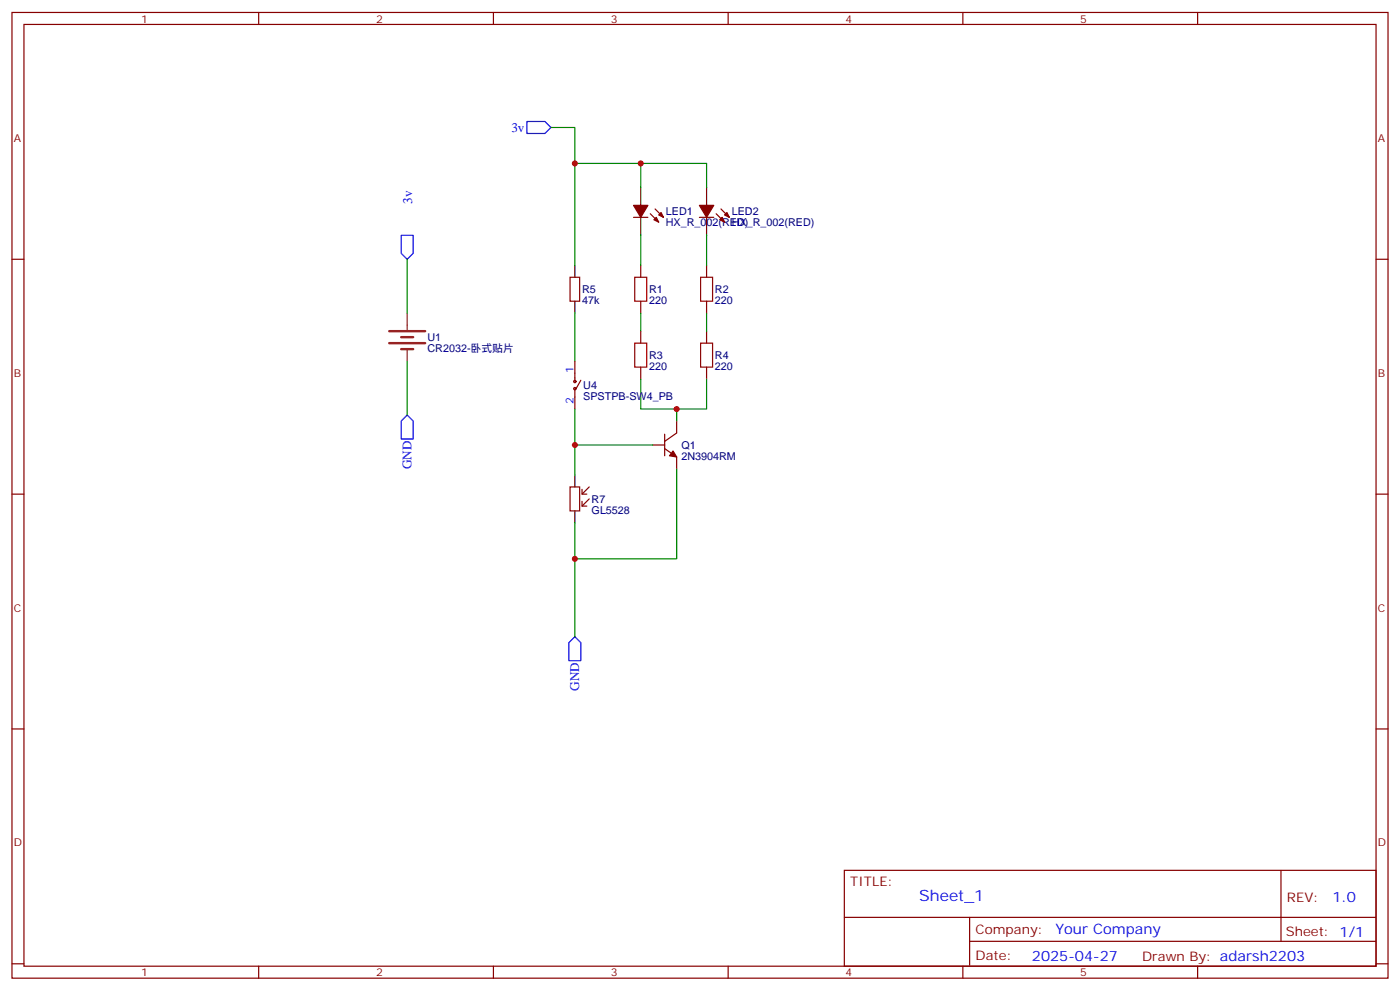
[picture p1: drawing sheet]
<svg xmlns="http://www.w3.org/2000/svg" width="412mm" height="292mm" viewBox="0 0 412 292" stroke-linecap="round" stroke-linejoin="round" font-family="sans-serif">
<g fill="none" stroke="#870000" stroke-width=".35">
<path d="M3.5 3.7h405.4v284.3h-405.4zM7.1 7.2h398.2v277.3h-398.2zM76.2 3.7v3.5M145.3 3.7v3.5M214.5 3.7v3.5M283.6 3.7v3.5M352.8 3.7v3.5M3.5 76.3h3.6M186.6 64h4.3M188.7 78.1v3.5M191.6 62.9l2.4 2.5M193 61.5l2.4 2.5"/>
<path d="M206 64h4.3M208.1 78.1v3.5M211 62.9l2.4 2.5M212.4 61.5l2.4 2.5M405.3 76.3h3.6M167.9 81.6h2.8v7.1h-2.8zM188.7 88.7v3.5M188.7 97.5v3.5M208.1 88.7v3.5M208.1 97.5v3.5M169.3 106.3v6M169.3 114.4v6"/>
<path d="M171.1 112l-1.4 2.4M188.7 108.1v3.5M208.1 108.1v3.5M192.3 131h3.5M195.8 132.1l3.5 2.4v3.6M195.8 127.8v6.4M199.3 124v3.5l-3.5 2.5M3.5 145.5h3.6M167.9 143.4h2.8v7h-2.8zM171.4 147.6v1.4h1.5M171.4 144.1v1.4h1.5M173.6 146.9l-2.2 2.1"/>
<path d="M173.6 143.4l-2.2 2.1M405.3 145.5h3.6M3.5 214.6h3.6M405.3 214.6h3.6M248.7 256.3h156.6v28.2h-156.6zM377.3 256.3v20.9M248.7 270.1h156.5M285.6 277.2h119.6M285.6 270.1v14.1M3.5 283.8h3.6M76.2 284.5v3.5M145.3 284.5v3.5"/>
<path d="M214.5 284.5v3.5M283.6 284.5v3.5M352.8 284.5v3.5M405.3 283.8h3.6"/>
<circle cx="169.3" cy="114.4" r=".35"/>
<circle cx="169.3" cy="112.3" r=".35"/>
</g>
<path d="M187 81.6h3.5v7.1h-3.5zM206.4 81.6h3.5v7.1h-3.5zM187 101h3.5v7.1h-3.5zM206.4 101h3.5v7.1h-3.5z" fill="none" stroke="#a10000" stroke-width=".35"/>
<g fill="#870000" stroke="#870000" stroke-width=".35">
<path d="M194 63.3l.7-.7 .7 1.4z"/>
<path d="M192.6 64.7l.7-.7 .7 1.4z"/>
<path d="M186.6 60.5h4.3l-2.2 3.5z"/>
<path d="M213.4 63.3l.7-.7 .7 1.4z"/>
<path d="M212 64.7l.7-.7 .7 1.4z"/>
<path d="M206 60.5h4.3l-2.2 3.5z"/>
<path d="M198.3 132.8l1 1.7-2.1-.3z"/>
</g>
<path d="M188.7 55.2v5.3M208.1 55.2v5.3M169.3 78.1v3.5M188.7 64v5.3M208.1 64v5.3M169.3 88.7v3.5M169.3 139.8v3.6M169.3 150.4v3.6" fill="none" stroke="#000" stroke-width=".35"/>
<path d="M114.7 97.5h10.5M118.2 99.3h3.5M114.7 101h10.5M118.2 102.8h3.5" fill="none" stroke="#8c2424" stroke-width=".71"/>
<path d="M119.9 92.2v5M119.9 102.8v3.5" fill="none" stroke="#8c2424" stroke-width=".35"/>
<g fill="none" stroke="#008700" stroke-width=".35">
<path d="M162.3 37.5h7v10.6M188.7 55.2v-7.1h-19.4v30M188.7 48.1h19.4v7.1M119.9 76.3v15.9M188.7 69.3v8.8M208.1 69.3v8.8M169.3 92.2v14.1M188.7 92.2v5.3M208.1 92.2v5.3M119.9 106.3v15.9M188.7 111.6v8.8h10.6v3.6M208.1 111.6v8.8h-8.8"/>
<path d="M169.3 120.4v10.6h23M169.3 131v8.8M199.3 138.1v26.4h-30v-10.5M169.3 164.5v23"/>
</g>
<path d="M155.2 35.8h5.3l1.8 1.7-1.8 1.8h-5.3zM118.2 69.3h3.5v5.3l-1.8 1.7-1.7-1.7zM119.9 122.2l1.8 1.8v5.3h-3.5v-5.3zM169.3 187.5l1.8 1.7v5.3h-3.5v-5.3z" fill="none" stroke="#00f" stroke-width=".35"/>
<g fill="#c00">
<circle cx="199.3" cy="120.4" r=".88"/>
<circle cx="188.7" cy="48.1" r=".88"/>
<circle cx="169.3" cy="131" r=".88"/>
<circle cx="169.3" cy="164.5" r=".88"/>
<circle cx="169.3" cy="48.1" r=".88"/>
</g>
<text font-size="4.6" fill="#00f" x="270.8" y="265.3">Sheet_1</text>
<g font-size="4.2" fill="#00f">
<text x="392.5" y="265.5">1.0</text>
<text x="310.9" y="275.1">Your Company</text>
<text x="304" y="282.9">2025-04-27</text>
</g>
<g font-size="3.9" fill="#00f">
<text x="150.6" y="38.8">3v</text>
<text x="121.4" y="60" transform="rotate(-90 121.4 60)">3v</text>
<text x="121.2" y="138.1" transform="rotate(-90 121.2 138.1)">GND</text>
<text x="170.6" y="203.4" transform="rotate(-90 170.6 203.4)">GND</text>
</g>
<g font-size="3.9" fill="#800">
<text x="250.5" y="260.8">TITLE:</text>
<text x="379.1" y="265.5">REV:</text>
<text x="287.4" y="275">Company:</text>
<text x="378.7" y="275.7">Sheet: 1/1</text>
<text x="287.4" y="282.7">Date:</text>
<text x="336.4" y="282.8">Drawn By: adarsh2203</text>
</g>
<g font-size="3.2" fill="#800">
<text x="41.6" y="6.7">1</text>
<text x="110.8" y="6.7">2</text>
<text x="179.9" y="6.7">3</text>
<text x="249.1" y="6.7">4</text>
<text x="318.2" y="6.7">5</text>
<text x="4.1" y="41.8">A</text>
<text x="405.9" y="41.8">A</text>
<text x="4.1" y="110.9">B</text>
<text x="405.9" y="110.9">B</text>
<text x="4.1" y="180.1">C</text>
<text x="405.9" y="180.1">C</text>
<text x="4.1" y="249.2">D</text>
<text x="405.9" y="249.2">D</text>
<text x="41.6" y="287.5">1</text>
<text x="110.8" y="287.5">2</text>
<text x="179.9" y="287.5">3</text>
<text x="249.1" y="287.5">4</text>
<text x="318.2" y="287.5">5</text>
</g>
<g font-size="3.2" fill="#000080">
<text x="196.1" y="63.4">LED1</text>
<text x="215.5" y="63.4">LED2</text>
<text x="196.1" y="66.6">HX_R_002(RED)</text>
<text x="215.5" y="66.6">HX_R_002(RED)</text>
<text x="171.4" y="89.5">47k</text>
<text x="171.4" y="86.3">R5</text>
<text x="191.2" y="89.5">220</text>
<text x="191.2" y="86.3">R1</text>
<text x="210.6" y="89.5">220</text>
<text x="210.6" y="86.3">R2</text>
<text x="125.9" y="100.4">U1</text>
<text x="125.9" y="103.6">CR2032-卧式贴片</text>
<text x="191.2" y="105.7">R3</text>
<text x="210.6" y="105.7">R4</text>
<text x="191.2" y="108.9">220</text>
<text x="210.6" y="108.9">220</text>
<text x="171.8" y="117.7">SPSTPB-SW4_PB</text>
<text x="171.8" y="114.5">U4</text>
<text x="200.7" y="135.4">2N3904RM</text>
<text x="200.7" y="132.2">Q1</text>
<text x="174.3" y="148.2">R7</text>
<text x="174.3" y="151.2">GL5528</text>
</g>
<g font-size="3.2" fill="#00f">
<text x="169" y="109.9" transform="rotate(-90 169 109.9)">1</text>
<text x="169" y="118.9" transform="rotate(-90 169 118.9)">2</text>
</g>
</svg>
